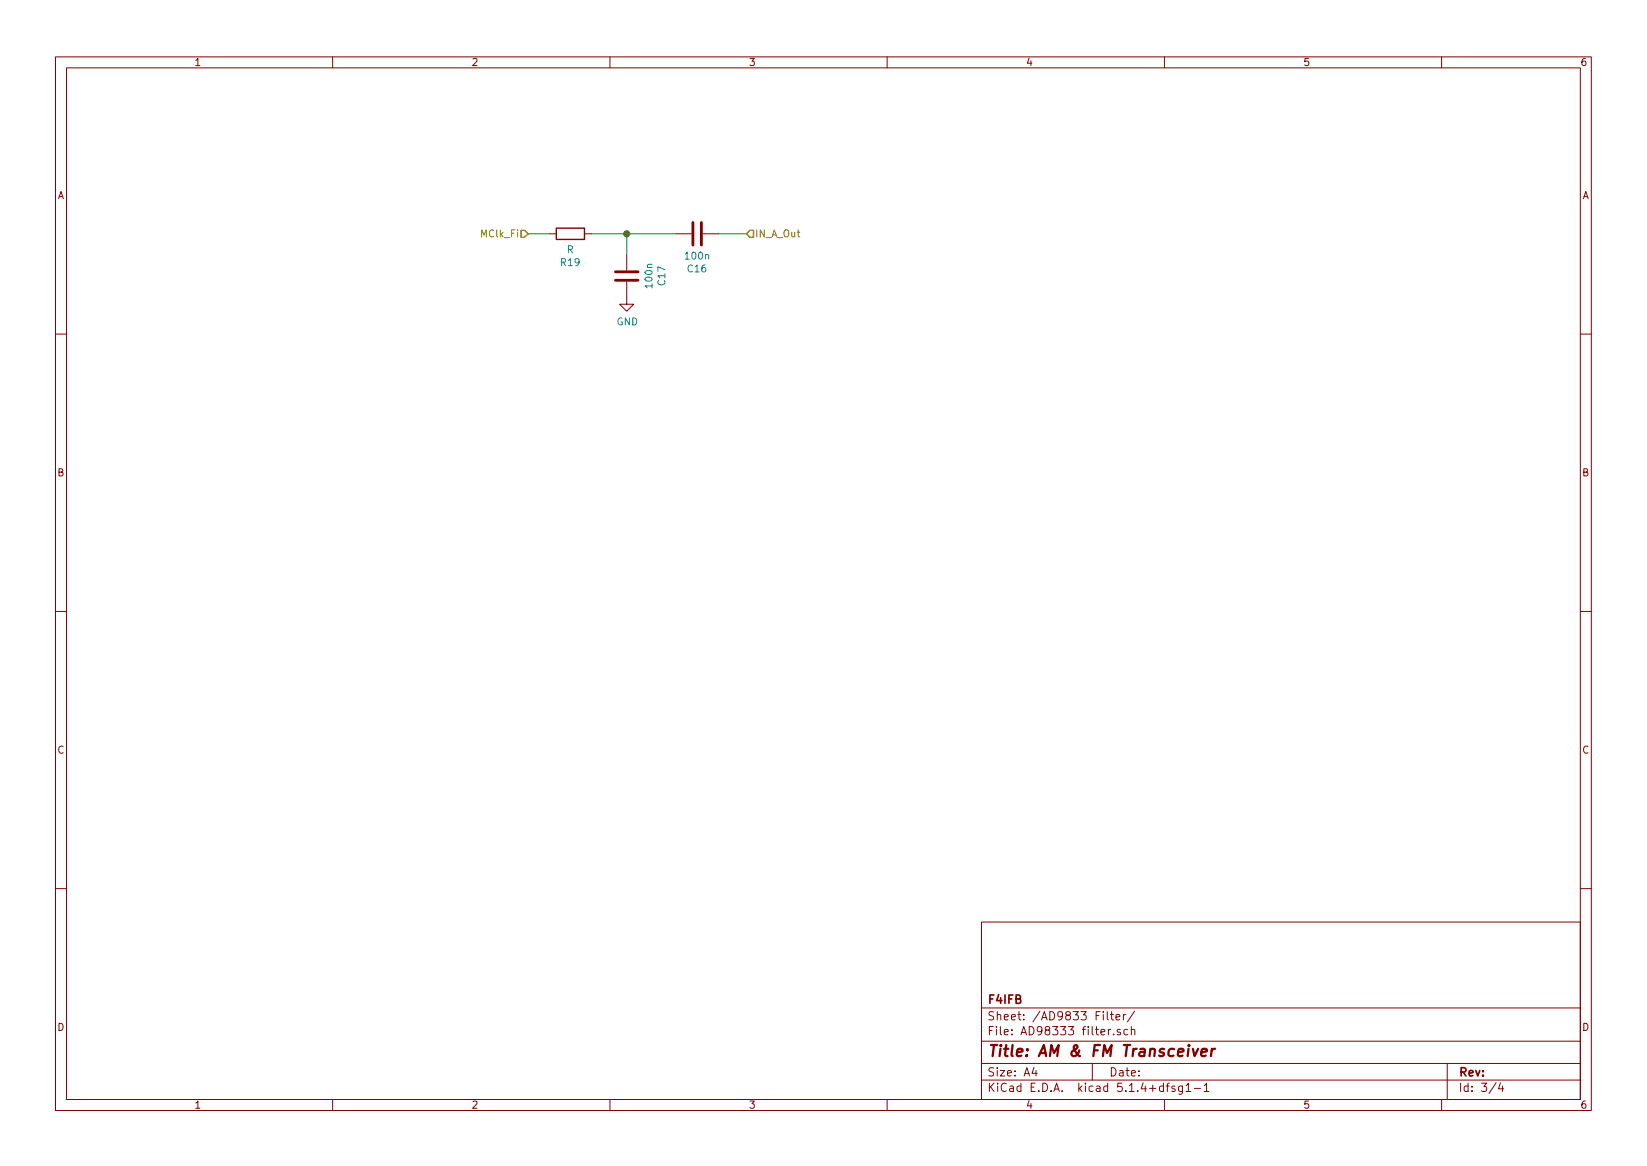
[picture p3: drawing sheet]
<svg xmlns="http://www.w3.org/2000/svg" width="297mm" height="210mm" viewBox="0 0 297 210" stroke-linecap="round" stroke-linejoin="round" font-family="sans-serif">
<g fill="none" stroke="#840000" stroke-width=".18">
<path d="M10 10.3h277v189.9h-277zM12 12.2h273v186.1h-273zM60 10.3v1.9M110 10.3v1.9M160 10.3v1.9M210 10.3v1.9M260 10.3v1.9M99.1 42.2h1.2M105.4 42.2h1.3M113 50.8v4.1h1.3l-1.3 1.2-1.2-1.2h1.2M113 46v2.8M121.9 42.2h2.8"/>
<path d="M126.7 42.2h2.8M10 60.2h2M285 60.2h2M10 110.3h2M285 110.3h2M10 160.2h2M177 166.3h108v32h-108zM285 160.2h2M60 198.3v1.9M110 198.3v1.9M160 198.3v1.9M177 194.8h108"/>
<path d="M177 191.8h108M177 187.8h108M177 181.8h108M186.5 192.5l-.4 1h1M186.8 193v1M197 191.8v3M199.7 182.4v1.3l.2 .2M200.3 182.9h.5M200.3 185.6l-.4 .3M200.5 182.4v1.3l.3 .2M200.8 186.5v.1M201.3 183.4l.7-.1-.1-.3-.4-.1-.2 .2v.7h.6"/>
<path d="M202.1 185.7l-.4-.1-.2 .2v.2l.6 .2v.3h-.6M202.6 182.9v1M203 182.9l-.4 .3M203.4 185.7l-.4-.1-.3 .3 .1 .6h.6M204 185.7l.3-.1 .3 .1 .1 .9M204 185.1v1.5M204.6 182.3l-1.3 2M210 198.3v1.9M210.3 195.8h.6M210.9 195.3l-.4 .2v1.3M211.9 195.9l-.4-.1-.2 .2 .1 .3 .5 .1v.3h-.6M213.3 195.8v1.2l-.3 .3h-.4"/>
<path d="M213.3 195.9l-.5-.1-.3 .3 .1 .6 .2 .1 .5-.1M213.9 195.8l.4-.5v1.5M213.9 196.8h.9M215.4 196.3h1.1M217.2 195.8l.4-.5v1.5M217.2 196.8h.8M260 198.3v1.9M261 191.8v6.5M269.8 195.2l-1.2 2M270.6 195.2l-.3 1.1h.9M271 195.8v1"/>
</g>
<path d="M215.1 189.1l.3 1.3 .7-1.3M216.7 189.8l1-.2-.1-.4h-.8l-.2 1 .3 .2 .5-.1M218.6 189.1l-.2 1.3M219.2 189.1a.55 .55 0 0 0-.7 .4" fill="none" stroke="#840000" stroke-width=".41"/>
<path d="M111 49h4.1M111 50.5h4.1M125 40.1v4.1M126.5 40.1v4.1" fill="none" stroke="#840000" stroke-width=".51"/>
<path d="M100.3 41.1h5.1v2.1h-5.1z" fill="none" stroke="#840000" stroke-width=".25"/>
<path d="M95.2 42.2h3.9M106.7 42.2h15.2M113 42.2v3.8M129.5 42.2h5.1" fill="none" stroke="#008400" stroke-width=".18"/>
<path d="M94 41.5h.6l.6 .7-.6 .6h-.6zM134.6 42.2l.7-.7h.6v1.3h-.6z" fill="none" stroke="#848400" stroke-width=".25"/>
<circle cx="113" cy="42.2" r=".51" fill="#008400" stroke="#008400" stroke-width=".25"/>
<text font-size="2.8" fill="#840000" x="178" y="190.5">Title: AM &amp; FM Transceiver</text>
<g font-size="2.1" fill="#840000">
<text x="178" y="184">Sheet: /AD9833 Filter/</text>
<text x="178" y="181">F4IFB</text>
<text x="178" y="186.7">File: AD98333 filter.sch</text>
<text x="178" y="196.9">KiCad E.D.A. kicad 5.1.4+dfsg1-1</text>
<text x="178" y="194.1">Size: A4</text>
<text x="200" y="194.1">Date:</text>
<text x="263" y="194.1">Rev:</text>
<text x="263" y="196.9">Id: 3/4</text>
</g>
<g font-size="1.8" fill="#840000">
<text x="35" y="11.9">1</text>
<text x="85" y="11.9">2</text>
<text x="135" y="11.9">3</text>
<text x="185" y="11.9">4</text>
<text x="235" y="11.9">5</text>
<text x="285" y="11.9">6</text>
<text x="10.4" y="35.9">A</text>
<text x="285.4" y="35.9">A</text>
<text x="10.4" y="85.9">B</text>
<text x="285.4" y="85.9">B</text>
<text x="10.4" y="135.9">C</text>
<text x="285.4" y="135.9">C</text>
<text x="10.4" y="185.9">D</text>
<text x="285.4" y="185.9">D</text>
<text x="35" y="199.9">1</text>
<text x="85" y="199.9">2</text>
<text x="135" y="199.9">3</text>
<text x="185" y="199.9">4</text>
<text x="235" y="199.9">5</text>
<text x="285" y="199.9">6</text>
</g>
<g font-size="1.8" fill="#848400">
<text x="86.9" y="42.8">MClk_Fi</text>
<text x="136.1" y="42.8">IN_A_Out</text>
</g>
<g font-size="1.8" fill="#008484">
<text x="101.2" y="48">R19</text>
<text x="102.2" y="45.7">R</text>
<text x="123.7" y="46.8">100n</text>
<text x="117.7" y="51.8" transform="rotate(-90 117.7 51.8)">100n</text>
<text x="120" y="51.4" transform="rotate(-90 120 51.4)">C17</text>
<text x="124.1" y="49.1">C16</text>
<text x="111.2" y="58.7">GND</text>
</g>
</svg>
